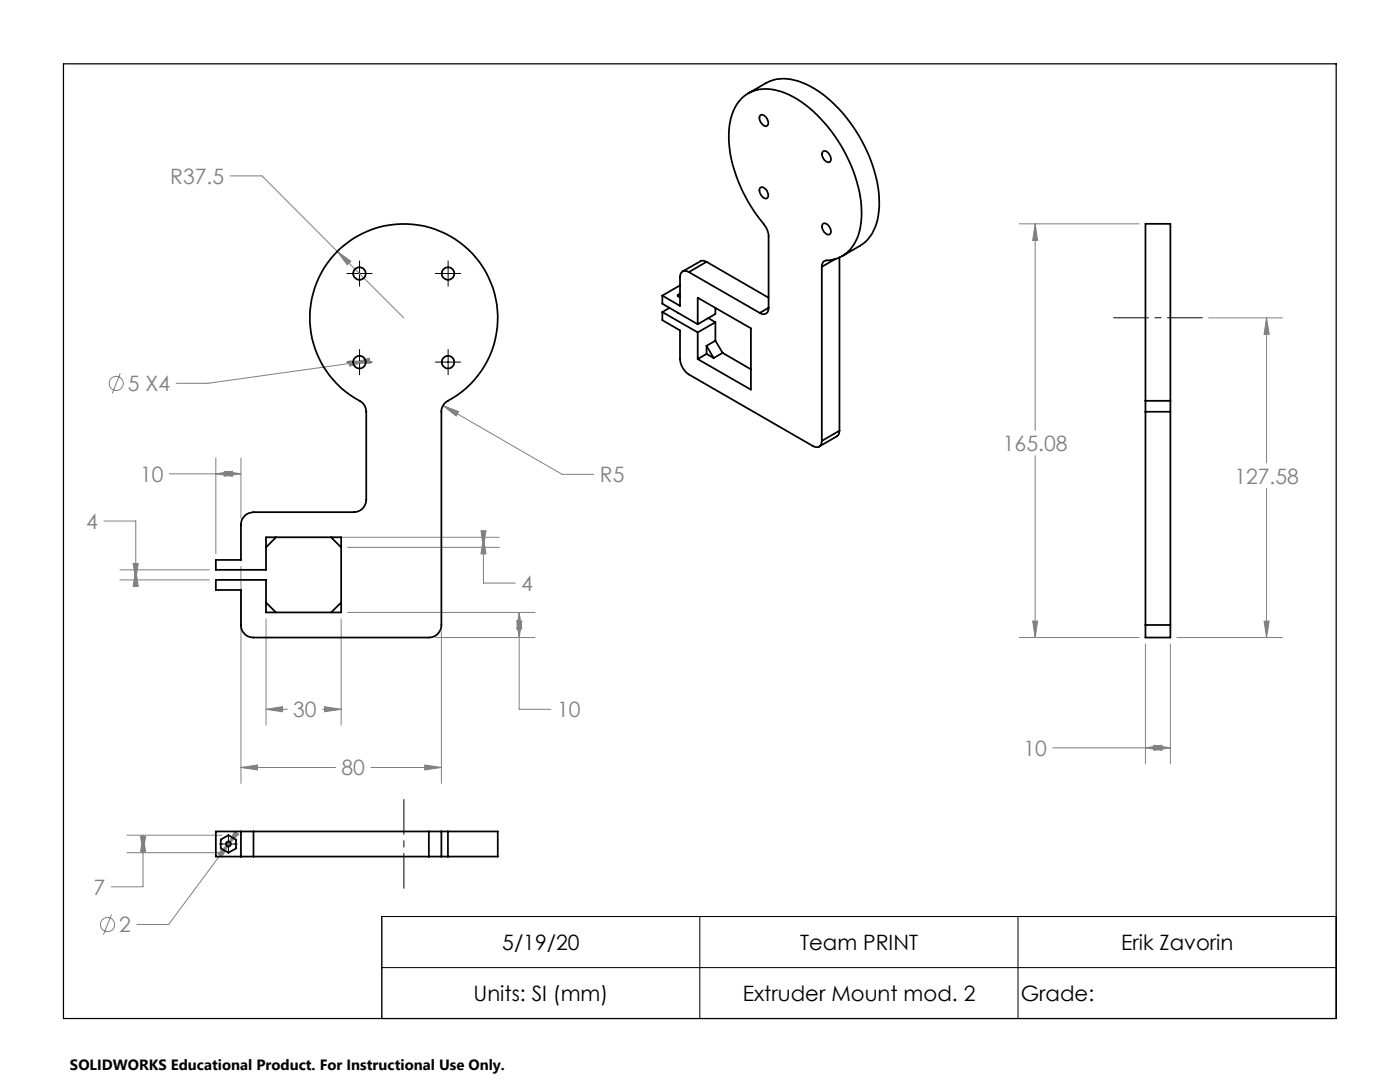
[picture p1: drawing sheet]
<svg xmlns="http://www.w3.org/2000/svg" width="279mm" height="216mm" viewBox="0 0 279 216" stroke-linecap="round" stroke-linejoin="round" font-family="sans-serif">
<g fill="none" stroke="#808080" stroke-width=".2">
<path d="M45.9 35.1h6.4l15 15.1M67.3 50.2l2.7 1.9-.7 .7zM67.3 50.2l13.3 13.2M203.4 44.7h23.9M206.6 44.7l.5 3.3h-1zM206.6 44.7v41.2M24 74.5l-1.6 4M69.6 72l3.4 .1-3.2 1zM70.5 72.4l3.2-.9 .1 1zM70.5 72.4l-29 4.1h-6.4M73 72.1l-2.5 .3M241.2 63.4h14.7"/>
<path d="M252.8 63.4l.5 3.3h-1zM252.8 63.4v29M33.8 94.5h14.3M43.1 94.5l3.3-.4v.9zM43.1 91.4v19.1M44.8 94.1l3.3 .4-3.3 .5zM48.1 91.4v12M88.4 80.9l3.1 1.2-.5 .9zM88.4 80.9l23.8 13.8h6.3M206.6 90.9v36.3M252.8 97.4v29.8M20.7 104h6.4v11.7"/>
<path d="M23.9 113.7h17.9M23.9 115.7h17.9M26.6 112.4h1l-.5 3.3zM27.1 113.7l.5 3.3h-1zM48.1 113v43.3M67.3 107.2h32.4M69.4 109.2h30.3M96 105.9h1l-.5 3.3zM96.5 107.2l.5 3.3h-1zM96.5 107.2v9.1h6.3M53.1 123.5v21.2M68.1 123.5v21.2"/>
<path d="M69.4 122.2h37.4M86.9 127.2h19.9M88.1 126v30.3M103.1 123.9h1l-.5 3.3zM103.6 122.2l.5 3.3h-1zM103.6 122.2v19.3h6.4M203.4 127.2h23.9M206.1 123.9h1l-.5 3.3zM228.6 128.5v23.9M233.6 128.5v23.9M234.8 127.2h21.1M252.3 123.9h1l-.5 3.3z"/>
<path d="M48.1 153.1l3.3-.5v1zM48.1 153.1h18.9M53.1 141.5l3.3-.5v1zM53.1 141.5h4.2M64.4 141.5h3.7M64.8 141l3.3 .5-3.3 .5zM74 153.1h14.1M84.8 152.6l3.3 .5-3.3 .5zM210.1 149.2h23.5M228.6 149.2l3.3-.5v1zM230.3 148.7l3.3 .5-3.3 .5zM25.4 166.7h18.9"/>
<path d="M25.4 170.1h18.9M28 166.9h1.1l-.6 3.2zM28.5 166.7l.6 3.3h-1.1zM28.5 166.7v10.3h-6.3M43.5 170.4l2.4-2.4-1.6 3zM45.3 168.8l-11.6 15.7h-6.4M45.9 168l-.6 .8M46.8 165.8l.9 .7-2.4 2.3zM22.3 182.5l-1.7 4"/>
<circle cx="23.2" cy="76.5" r="1.42"/>
<circle cx="21.5" cy="184.5" r="1.41"/>
</g>
<g fill="none" stroke="#000" stroke-width=".2">
<path d="M69.2 54.6h5.1M71.8 52.1v5M86.9 54.6h5M89.4 52.1v5M69.2 72.2h5.1M71.8 69.7v5.1M86.9 72.2h5M89.4 69.7v5.1M43.8 168.4h3.5M45.6 166.7v3.5M76.2 182.9h190.5v20.3h-190.5zM76.2 193.1h190.5"/>
<path d="M139.7 182.9v20.3M203.2 182.9v20.3"/>
</g>
<path d="M240 63.4h-17.7M80.6 177.2v-17.7" fill="none" stroke="#000" stroke-width=".2" stroke-dasharray="15.2 1.3 1.3 1.3" stroke-dashoffset="8.3"/>
<path d="M12.7 12.7h254v190.5h-254z" fill="none" stroke="#000" stroke-width=".25"/>
<path d="M67.3 50.2l2 2.6 .7-.7zM69.6 72l.2 1.1 3.2-1zM70.5 72.4l3.3 .1-.1-1zM88.4 80.9l2.6 2.1 .5-.9zM103.6 122.2l.5 3.3h-1zM103.1 123.9h1l-.5 3.3zM53.1 141.5l3.3-.5v1zM64.8 141l3.3 .5-3.3 .5zM27.1 113.7l.5 3.3h-1zM26.6 112.4h1l-.5 3.3zM48.1 153.1l3.3-.5v1zM84.8 152.6l3.3 .5-3.3 .5zM43.1 94.5l3.3-.4v.9zM44.8 94.1l3.3 .4-3.3 .5zM96 105.9h1l-.5 3.3zM96.5 107.2l.5 3.3h-1zM43.5 170.4l.8 .6 1.6-3zM46.8 165.8l-1.5 3 2.4-2.3zM28.5 166.7l.6 3.3h-1.1zM28 166.9h1.1l-.6 3.2zM230.3 148.7l3.3 .5-3.3 .5zM228.6 149.2l3.3-.5v1zM252.3 123.9h1l-.5 3.3zM252.8 63.4l.5 3.3h-1zM206.1 123.9h1l-.5 3.3zM206.6 44.7l.5 3.3h-1z" fill="#808080"/>
<g fill="none" stroke="#000" stroke-width=".35">
<path d="M149.3 18.6l3.6-2a8.6 8.6 0 0 1 8.1 .3 27.1 27.1 0 0 1 12 13.2 21.8 21.8 0 0 1 1.9 14.4 7.7 7.7 0 0 1-3.3 4.6l-3.5 2M151.7 23.1a.94 .94 0 0 1 1.4 .6l.1 .3a.68 .68 0 0 1-.1 1.1 .68 .68 0 0 1-1-.3l-.4-.7-.1-.6zM151.7 37.5l.1-.1a1.33 1.33 0 0 1 1.5 1.3 .65 .65 0 0 1-.3 .9 .65 .65 0 0 1-.9-.4l-.4-.7-.1-.5zM164.1 30.3l.2-.1a1.23 1.23 0 0 1 1.4 1 .66 .66 0 0 1 .1 .9 .66 .66 0 0 1-.9 .1 1.64 1.64 0 0 1-.8-1.9zM67.6 49.8a18.8 18.8 0 0 1 28.3 2.8 18.8 18.8 0 0 1-6.8 27.6l-.7 .7-.3 .9v42.9a2.51 2.51 0 0 1-2.5 2.5h-35a2.45 2.45 0 0 1-2.5-2.5v-7h-5v-2h10v6.5h15v-15h-15v6.5h-10v-2h5v-7a2.57 2.57 0 0 1 2.5-2.5h20a2.5 2.5 0 0 0 2.5-2.5v-17.5a2.45 2.45 0 0 0-1.3-2.2 18.8 18.8 0 0 1-4.2-30.2zM132.2 59v1.6l7 4.1M135.7 58.7l-.3 .1-.2 .2 .2 .2 .3 .1M135.7 56.9l-3.5 2.1M137.5 54.3a1.08 1.08 0 0 0-1.3-.1 1.08 1.08 0 0 0-.5 1.1v5.7l-3.5-2M137.5 54.3l14.1 8.1M141 52.2l-.6-.2-.5 .1-3.7 2.1M141 52.2l-3.5 2.1"/>
<path d="M141 52.2l12.4 7.2M164 53.2a1.07 1.07 0 0 1 .9-1.2 6.8 6.8 0 0 0 6.5-5.4 20.8 20.8 0 0 0-1.5-13.5 28.1 28.1 0 0 0-12.4-14.2 8.5 8.5 0 0 0-8.5-.1 9.5 9.5 0 0 0-3.5 8.2 28.9 28.9 0 0 0 7 17.8 4.1 4.1 0 0 1 .9 2.3v14.3M164 53.2v34.8M164.1 44.8a.94 .94 0 0 1 1.5 .6 .79 .79 0 0 1 .3 .8 .79 .79 0 0 1-.7 .6 1.75 1.75 0 0 1-1.1-2zM166.7 51.7l-2.7 1.5M167.5 51.4v34.5M132.2 62.3v1.6l3.5 2v5.7a4 4 0 0 0 1.8 3.1l24.7 14.3a1.08 1.08 0 0 0 1.3 .1 1.08 1.08 0 0 0 .5-1.1M132.2 62.3l7 4M133.6 61.5l-1.4 .8M135.4 62.4v.1M139.2 64.7v-5.3l10.7 6.1v12.3l-10.7-6.2M139.2 66.3v5.3"/>
<path d="M141 70.6l-1.8 1M141 70.6l1.4 .8M141 69v1.6M141 69l1.4 2.4M141.4 63.5l1.4 .8M142.8 61.4v1.3l-3.6 2M142.8 64.3v3.7M142.8 64.3l-3.6 2M142.8 68l-1.8 1M142.8 68l1.4 2.4M144.2 70.4l-1.8 1M144.2 70.4l5.7 3.3"/>
<path d="M153.4 61.4a1.07 1.07 0 0 1-.5 1.2 1.07 1.07 0 0 1-1.3-.2M153.4 61.4l-1.8 1M228.6 80v-35.3h5v35.3M228.6 80v2.2M228.6 80h5M233.6 80v2.2M167.5 85.9l-.1 .7-.3 .4-3.6 2.1M167.5 85.9l-3.5 2.1M228.6 82.2h5M228.6 82.2v42.5M233.6 82.2v42.5M55.1 107.2l-2 2"/>
<path d="M66.1 107.2l2 2M53.1 120.2l2 2M68.1 120.2l-2 2M228.6 124.7v2.5h5v-2.5M228.6 124.7h5M44.1 167.5l1.5-.8 1.5 .8v1.8l-1.5 .8-1.5-.8zM48.1 165.9h2.5M48.1 170.9h2.5M48.1 165.9v5M48.1 165.9h-5v5h5M50.6 165.9v5M50.6 165.9h35"/>
<path d="M50.6 170.9h35M85.6 165.9h2.5M85.6 170.9h2.5M85.6 165.9v5M88.1 165.9h1.3M88.1 170.9h1.3M88.1 165.9v5M89.4 165.9h9.9v5h-9.9M89.4 165.9v5"/>
<circle cx="71.7" cy="54.6" r="1.25"/>
<circle cx="89.4" cy="54.6" r="1.25"/>
<circle cx="71.7" cy="72.3" r="1.26"/>
<circle cx="89.4" cy="72.3" r="1.26"/>
<circle cx="45.6" cy="168.4" r=".5"/>
</g>
<g font-size="4.2" fill="#808080">
<text x="34" y="36.7">R37.5</text>
<text x="25.5" y="78">5 X4</text>
<text x="200.2" y="90">165.08</text>
<text x="28" y="96.1">10</text>
<text x="119.7" y="96.2">R5</text>
<text x="246.3" y="96.5">127.58</text>
<text x="17.2" y="105.6">4</text>
<text x="104" y="117.9">4</text>
<text x="58.5" y="143.1">30</text>
<text x="111.2" y="143.1">10</text>
<text x="68.2" y="154.7">80</text>
<text x="204.3" y="150.8">10</text>
<text x="18.7" y="178.5">7</text>
<text x="23.8" y="186">2</text>
</g>
<g font-size="4.2">
<text x="100.2" y="189.5">5/19/20</text>
<text x="159.7" y="189.5">Team PRINT</text>
<text x="223.7" y="189.5">Erik Zavorin</text>
<text x="94.5" y="199.7">Units: SI (mm)</text>
<text x="148.2" y="199.7">Extruder Mount mod. 2</text>
<text x="203.7" y="199.7">Grade:</text>
</g>
<text font-size="3" x="14" y="213.5">SOLIDWORKS Educational Product. For Instructional Use Only.</text>
</svg>
